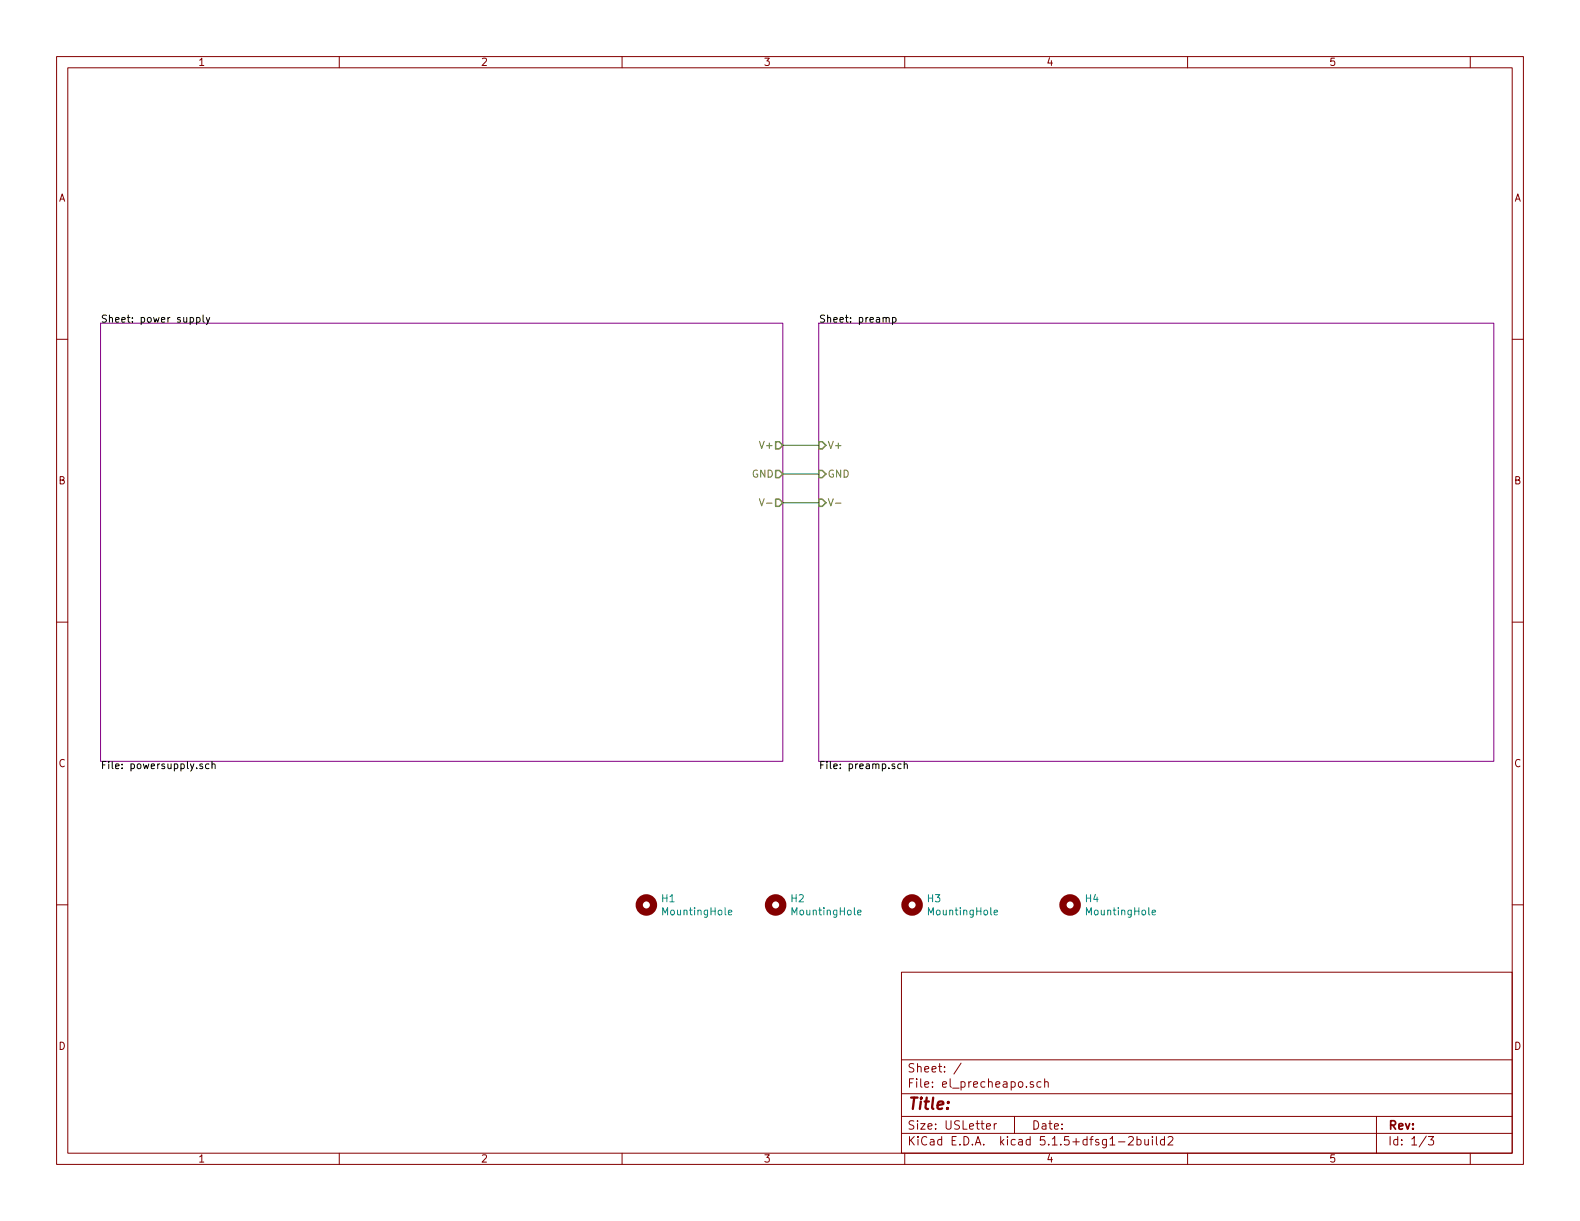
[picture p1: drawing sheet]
EESchema Schematic File Version 4
EELAYER 30 0
EELAYER END
$Descr USLetter 11000 8500
encoding utf-8
Sheet 1 3
Title ""
Date ""
Rev ""
Comp ""
Comment1 ""
Comment2 ""
Comment3 ""
Comment4 ""
$EndDescr
$Sheet
S 700  2250 4750 3050
U 5FF3A7F2
F0 "power supply" 50
F1 "powersupply.sch" 50
F2 "V+" O R 5450 3100 50 
F3 "GND" O R 5450 3300 50 
F4 "V-" O R 5450 3500 50 
$EndSheet
$Sheet
S 5700 2250 4700 3050
U 5FF3A804
F0 "preamp" 50
F1 "preamp.sch" 50
F2 "V+" I L 5700 3100 50 
F3 "V-" I L 5700 3500 50 
F4 "GND" I L 5700 3300 50 
$EndSheet
Wire Wire Line
	5450 3100 5700 3100
Wire Wire Line
	5700 3300 5450 3300
Wire Wire Line
	5450 3500 5700 3500
$Comp
L Mechanical:MountingHole H1
U 1 1
P 4500 6300
F 0 "H1" H 4600 6346 50  0000 L CNN
F 1 "MountingHole" H 4600 6255 50  0000 L CNN
F 2 "MountingHole:MountingHole_3mm_Pad" H 4500 6300 50  0001 C CNN
F 3 "~" H 4500 6300 50  0001 C CNN
	1    4500 6300
	1    0    0    -1  
$EndComp
$Comp
L Mechanical:MountingHole H2
U 1 1
P 5400 6300
F 0 "H2" H 5500 6346 50  0000 L CNN
F 1 "MountingHole" H 5500 6255 50  0000 L CNN
F 2 "MountingHole:MountingHole_3mm_Pad" H 5400 6300 50  0001 C CNN
F 3 "~" H 5400 6300 50  0001 C CNN
	1    5400 6300
	1    0    0    -1  
$EndComp
$Comp
L Mechanical:MountingHole H3
U 1 1
P 6350 6300
F 0 "H3" H 6450 6346 50  0000 L CNN
F 1 "MountingHole" H 6450 6255 50  0000 L CNN
F 2 "MountingHole:MountingHole_3mm_Pad" H 6350 6300 50  0001 C CNN
F 3 "~" H 6350 6300 50  0001 C CNN
	1    6350 6300
	1    0    0    -1  
$EndComp
$Comp
L Mechanical:MountingHole H4
U 1 1
P 7450 6300
F 0 "H4" H 7550 6346 50  0000 L CNN
F 1 "MountingHole" H 7550 6255 50  0000 L CNN
F 2 "MountingHole:MountingHole_3mm_Pad" H 7450 6300 50  0001 C CNN
F 3 "~" H 7450 6300 50  0001 C CNN
	1    7450 6300
	1    0    0    -1  
$EndComp
$EndSCHEMATC
